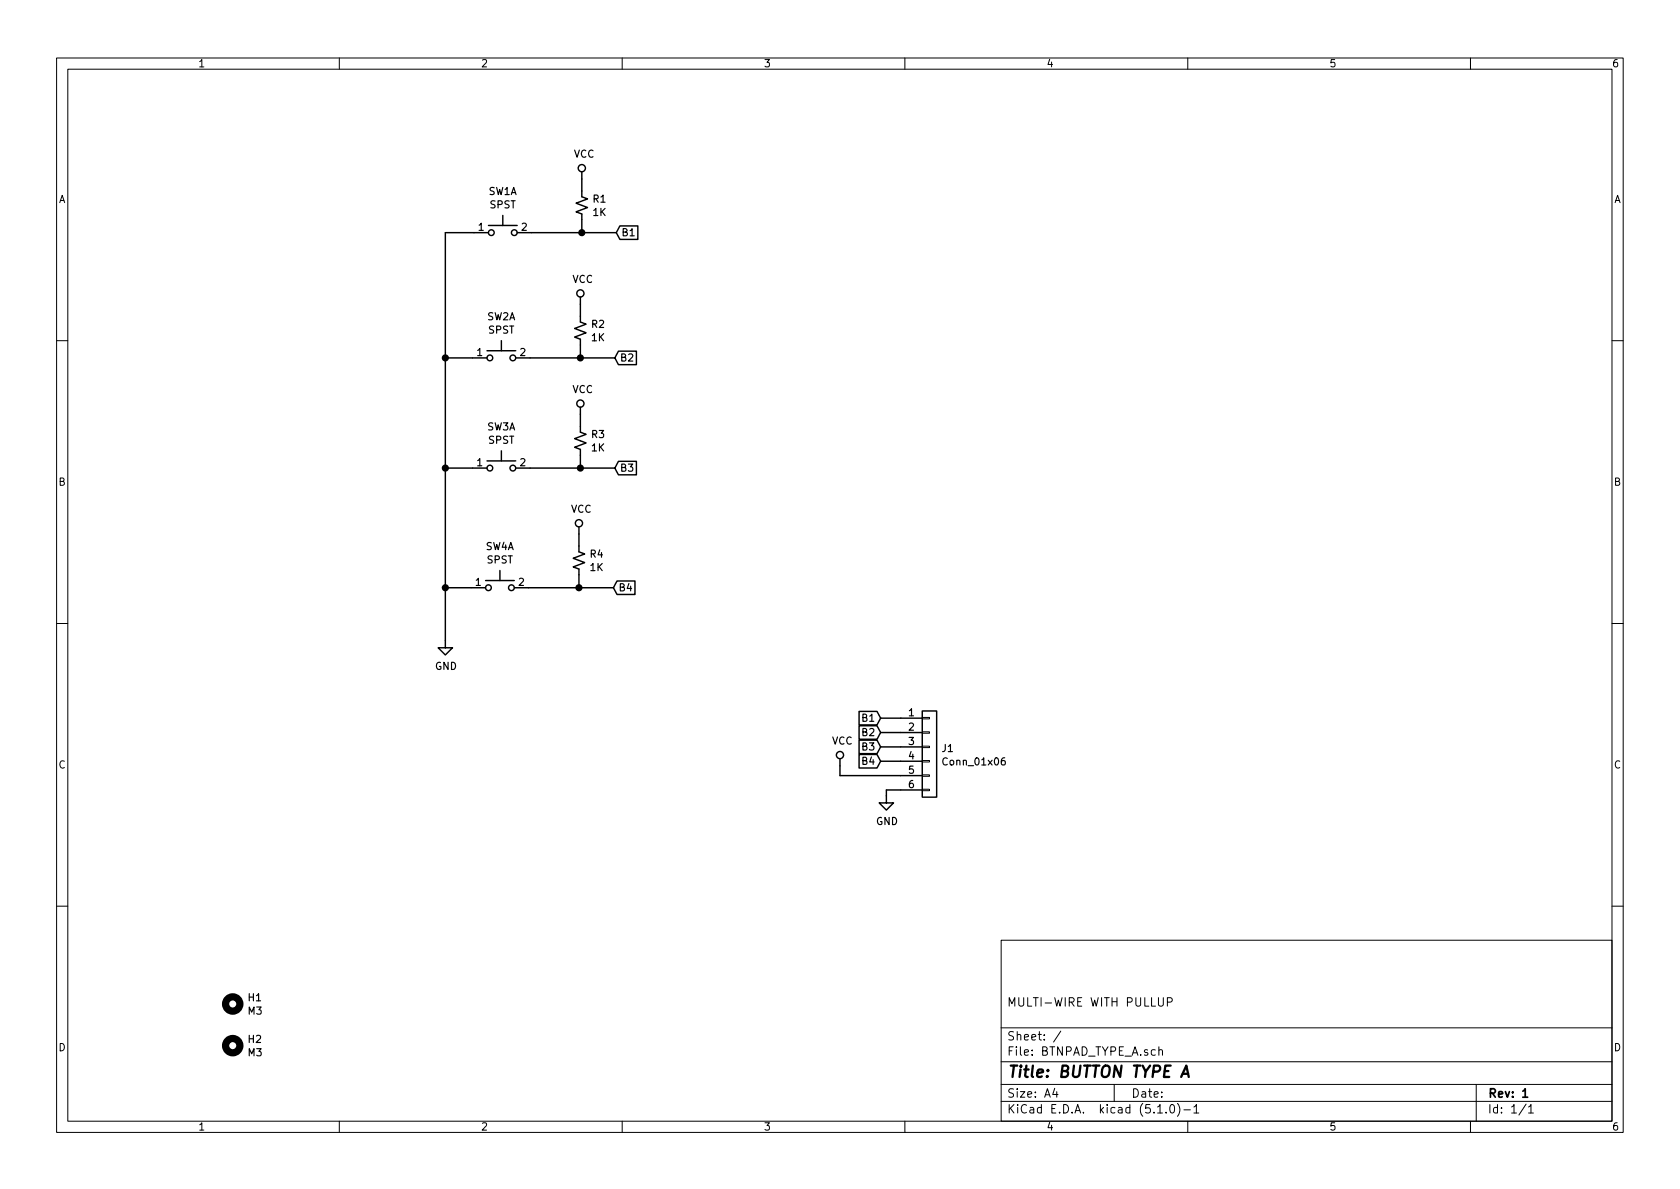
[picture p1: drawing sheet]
EESchema Schematic File Version 4
LIBS:BTNPAD_TYPE_A-cache
EELAYER 29 0
EELAYER END
$Descr A4 11693 8268
encoding utf-8
Sheet 1 1
Title "BUTTON TYPE A"
Date ""
Rev "1"
Comp ""
Comment1 "MULTI-WIRE WITH PULLUP"
Comment2 ""
Comment3 ""
Comment4 ""
$EndDescr
$Comp
L power:GND #PWR0101
U 1 1
P 3100 4450
F 0 "#PWR0101" H 3100 4200 50  0001 C CNN
F 1 "GND" H 3105 4274 50  0000 C CNN
F 2 "" H 3100 4450 50  0001 C CNN
F 3 "" H 3100 4450 50  0001 C CNN
	1    3100 4450
	1    0    0    -1  
$EndComp
Wire Wire Line
	3280 4082 3100 4082
Wire Wire Line
	3290 3249 3100 3249
Wire Wire Line
	3290 2482 3100 2482
$Comp
L Device:R_Small_US R1
U 1 1
P 4050 1420
F 0 "R1" H 4120 1467 50  0000 L CNN
F 1 "1K" H 4120 1374 50  0000 L CNN
F 2 "Resistor_THT:R_Axial_DIN0207_L6.3mm_D2.5mm_P7.62mm_Horizontal" H 4050 1420 50  0001 C CNN
F 3 "~" H 4050 1420 50  0001 C CNN
	1    4050 1420
	1    0    0    -1  
$EndComp
Connection ~ 4050 1610
Wire Wire Line
	4050 1610 4290 1610
Wire Wire Line
	4050 1610 4050 1520
$Comp
L power:VCC #PWR0102
U 1 1
P 4050 1236
F 0 "#PWR0102" H 4050 1086 50  0001 C CNN
F 1 "VCC" H 4067 1412 50  0000 C CNN
F 2 "" H 4050 1236 50  0001 C CNN
F 3 "" H 4050 1236 50  0001 C CNN
	1    4050 1236
	1    0    0    -1  
$EndComp
Text GLabel 4290 1610 2    50   Input ~ 0
B1
$Comp
L power:GND #PWR0105
U 1 1
P 6170 5530
F 0 "#PWR0105" H 6170 5280 50  0001 C CNN
F 1 "GND" H 6175 5354 50  0000 C CNN
F 2 "" H 6170 5530 50  0001 C CNN
F 3 "" H 6170 5530 50  0001 C CNN
	1    6170 5530
	1    0    0    -1  
$EndComp
$Comp
L power:VCC #PWR0106
U 1 1
P 5847 5322
F 0 "#PWR0106" H 5847 5172 50  0001 C CNN
F 1 "VCC" H 5864 5498 50  0000 C CNN
F 2 "" H 5847 5322 50  0001 C CNN
F 3 "" H 5847 5322 50  0001 C CNN
	1    5847 5322
	1    0    0    -1  
$EndComp
$Comp
L Mechanical:MountingHole H1
U 1 1
P 1620 6980
F 0 "H1" H 1720 7027 50  0000 L CNN
F 1 "M3" H 1720 6934 50  0000 L CNN
F 2 "MountingHole:MountingHole_3.2mm_M3" H 1620 6980 50  0001 C CNN
F 3 "~" H 1620 6980 50  0001 C CNN
	1    1620 6980
	1    0    0    -1  
$EndComp
$Comp
L Mechanical:MountingHole H2
U 1 1
P 1620 7270
F 0 "H2" H 1720 7317 50  0000 L CNN
F 1 "M3" H 1720 7224 50  0000 L CNN
F 2 "MountingHole:MountingHole_3.2mm_M3" H 1620 7270 50  0001 C CNN
F 3 "~" H 1620 7270 50  0001 C CNN
	1    1620 7270
	1    0    0    -1  
$EndComp
Wire Wire Line
	6170 5530 6170 5490
Wire Wire Line
	6170 5490 6270 5490
Wire Wire Line
	6270 4990 6130 4990
Text GLabel 6130 4990 0    50   Input ~ 0
B1
$Comp
L Switch:SW_Push_Dual_x2 SW2
U 1 1
P 3490 2482
F 0 "SW2" H 3490 2772 50  0000 C CNN
F 1 "SPST" H 3490 2679 50  0000 C CNN
F 2 "Button_Switch_THT:SW_PUSH_6mm" H 3490 2682 50  0001 C CNN
F 3 "~" H 3490 2682 50  0001 C CNN
	1    3490 2482
	1    0    0    -1  
$EndComp
$Comp
L Switch:SW_Push_Dual_x2 SW3
U 1 1
P 3490 3249
F 0 "SW3" H 3490 3539 50  0000 C CNN
F 1 "SPST" H 3490 3446 50  0000 C CNN
F 2 "Button_Switch_THT:SW_PUSH_6mm" H 3490 3449 50  0001 C CNN
F 3 "~" H 3490 3449 50  0001 C CNN
	1    3490 3249
	1    0    0    -1  
$EndComp
$Comp
L Switch:SW_Push_Dual_x2 SW4
U 1 1
P 3480 4082
F 0 "SW4" H 3480 4372 50  0000 C CNN
F 1 "SPST" H 3480 4279 50  0000 C CNN
F 2 "Button_Switch_THT:SW_PUSH_6mm" H 3480 4282 50  0001 C CNN
F 3 "~" H 3480 4282 50  0001 C CNN
	1    3480 4082
	1    0    0    -1  
$EndComp
$Comp
L Switch:SW_Push_Dual_x2 SW1
U 1 1
P 3500 1610
F 0 "SW1" H 3500 1900 50  0000 C CNN
F 1 "SPST" H 3500 1807 50  0000 C CNN
F 2 "Button_Switch_THT:SW_PUSH_6mm" H 3500 1810 50  0001 C CNN
F 3 "~" H 3500 1810 50  0001 C CNN
	1    3500 1610
	1    0    0    -1  
$EndComp
Wire Wire Line
	3700 1610 4050 1610
Wire Wire Line
	3300 1610 3100 1610
$Comp
L Device:R_Small_US R2
U 1 1
P 4040 2292
F 0 "R2" H 4110 2339 50  0000 L CNN
F 1 "1K" H 4110 2246 50  0000 L CNN
F 2 "Resistor_THT:R_Axial_DIN0207_L6.3mm_D2.5mm_P7.62mm_Horizontal" H 4040 2292 50  0001 C CNN
F 3 "~" H 4040 2292 50  0001 C CNN
	1    4040 2292
	1    0    0    -1  
$EndComp
Connection ~ 4040 2482
Wire Wire Line
	4040 2482 4280 2482
Wire Wire Line
	4040 2482 4040 2392
Text GLabel 4280 2482 2    50   Input ~ 0
B2
Wire Wire Line
	3690 2482 4040 2482
$Comp
L Device:R_Small_US R3
U 1 1
P 4040 3059
F 0 "R3" H 4110 3106 50  0000 L CNN
F 1 "1K" H 4110 3013 50  0000 L CNN
F 2 "Resistor_THT:R_Axial_DIN0207_L6.3mm_D2.5mm_P7.62mm_Horizontal" H 4040 3059 50  0001 C CNN
F 3 "~" H 4040 3059 50  0001 C CNN
	1    4040 3059
	1    0    0    -1  
$EndComp
Connection ~ 4040 3249
Wire Wire Line
	4040 3249 4280 3249
Wire Wire Line
	4040 3249 4040 3159
Text GLabel 4280 3249 2    50   Input ~ 0
B3
Wire Wire Line
	3690 3249 4040 3249
$Comp
L Device:R_Small_US R4
U 1 1
P 4030 3892
F 0 "R4" H 4100 3939 50  0000 L CNN
F 1 "1K" H 4100 3846 50  0000 L CNN
F 2 "Resistor_THT:R_Axial_DIN0207_L6.3mm_D2.5mm_P7.62mm_Horizontal" H 4030 3892 50  0001 C CNN
F 3 "~" H 4030 3892 50  0001 C CNN
	1    4030 3892
	1    0    0    -1  
$EndComp
Connection ~ 4030 4082
Wire Wire Line
	4030 4082 4270 4082
Wire Wire Line
	4030 4082 4030 3992
Text GLabel 4270 4082 2    50   Input ~ 0
B4
Wire Wire Line
	3680 4082 4030 4082
Wire Wire Line
	4050 1320 4050 1236
$Comp
L power:VCC #PWR0107
U 1 1
P 4040 2108
F 0 "#PWR0107" H 4040 1958 50  0001 C CNN
F 1 "VCC" H 4057 2284 50  0000 C CNN
F 2 "" H 4040 2108 50  0001 C CNN
F 3 "" H 4040 2108 50  0001 C CNN
	1    4040 2108
	1    0    0    -1  
$EndComp
Wire Wire Line
	4040 2192 4040 2108
$Comp
L power:VCC #PWR0108
U 1 1
P 4040 2875
F 0 "#PWR0108" H 4040 2725 50  0001 C CNN
F 1 "VCC" H 4057 3051 50  0000 C CNN
F 2 "" H 4040 2875 50  0001 C CNN
F 3 "" H 4040 2875 50  0001 C CNN
	1    4040 2875
	1    0    0    -1  
$EndComp
Wire Wire Line
	4040 2959 4040 2875
$Comp
L power:VCC #PWR0109
U 1 1
P 4030 3708
F 0 "#PWR0109" H 4030 3558 50  0001 C CNN
F 1 "VCC" H 4047 3884 50  0000 C CNN
F 2 "" H 4030 3708 50  0001 C CNN
F 3 "" H 4030 3708 50  0001 C CNN
	1    4030 3708
	1    0    0    -1  
$EndComp
Wire Wire Line
	4030 3792 4030 3708
Wire Wire Line
	6270 5090 6130 5090
Wire Wire Line
	6270 5190 6130 5190
Text GLabel 6130 5090 0    50   Input ~ 0
B2
Text GLabel 6130 5190 0    50   Input ~ 0
B3
Wire Wire Line
	6270 5290 6130 5290
Text GLabel 6130 5290 0    50   Input ~ 0
B4
Wire Wire Line
	6270 5390 5847 5390
Wire Wire Line
	5847 5390 5847 5322
Connection ~ 3100 4082
Wire Wire Line
	3100 4082 3100 4450
Connection ~ 3100 2482
Wire Wire Line
	3100 1610 3100 2482
Wire Wire Line
	3100 2482 3100 3249
Connection ~ 3100 3249
Wire Wire Line
	3100 3249 3100 4082
$Comp
L Connector_Generic:Conn_01x06 J1
U 1 1
P 6470 5190
F 0 "J1" H 6550 5182 50  0000 L CNN
F 1 "Conn_01x06" H 6550 5089 50  0000 L CNN
F 2 "Connector_PinHeader_2.54mm:PinHeader_1x06_P2.54mm_Vertical" H 6470 5190 50  0001 C CNN
F 3 "~" H 6470 5190 50  0001 C CNN
	1    6470 5190
	1    0    0    -1  
$EndComp
$EndSCHEMATC
